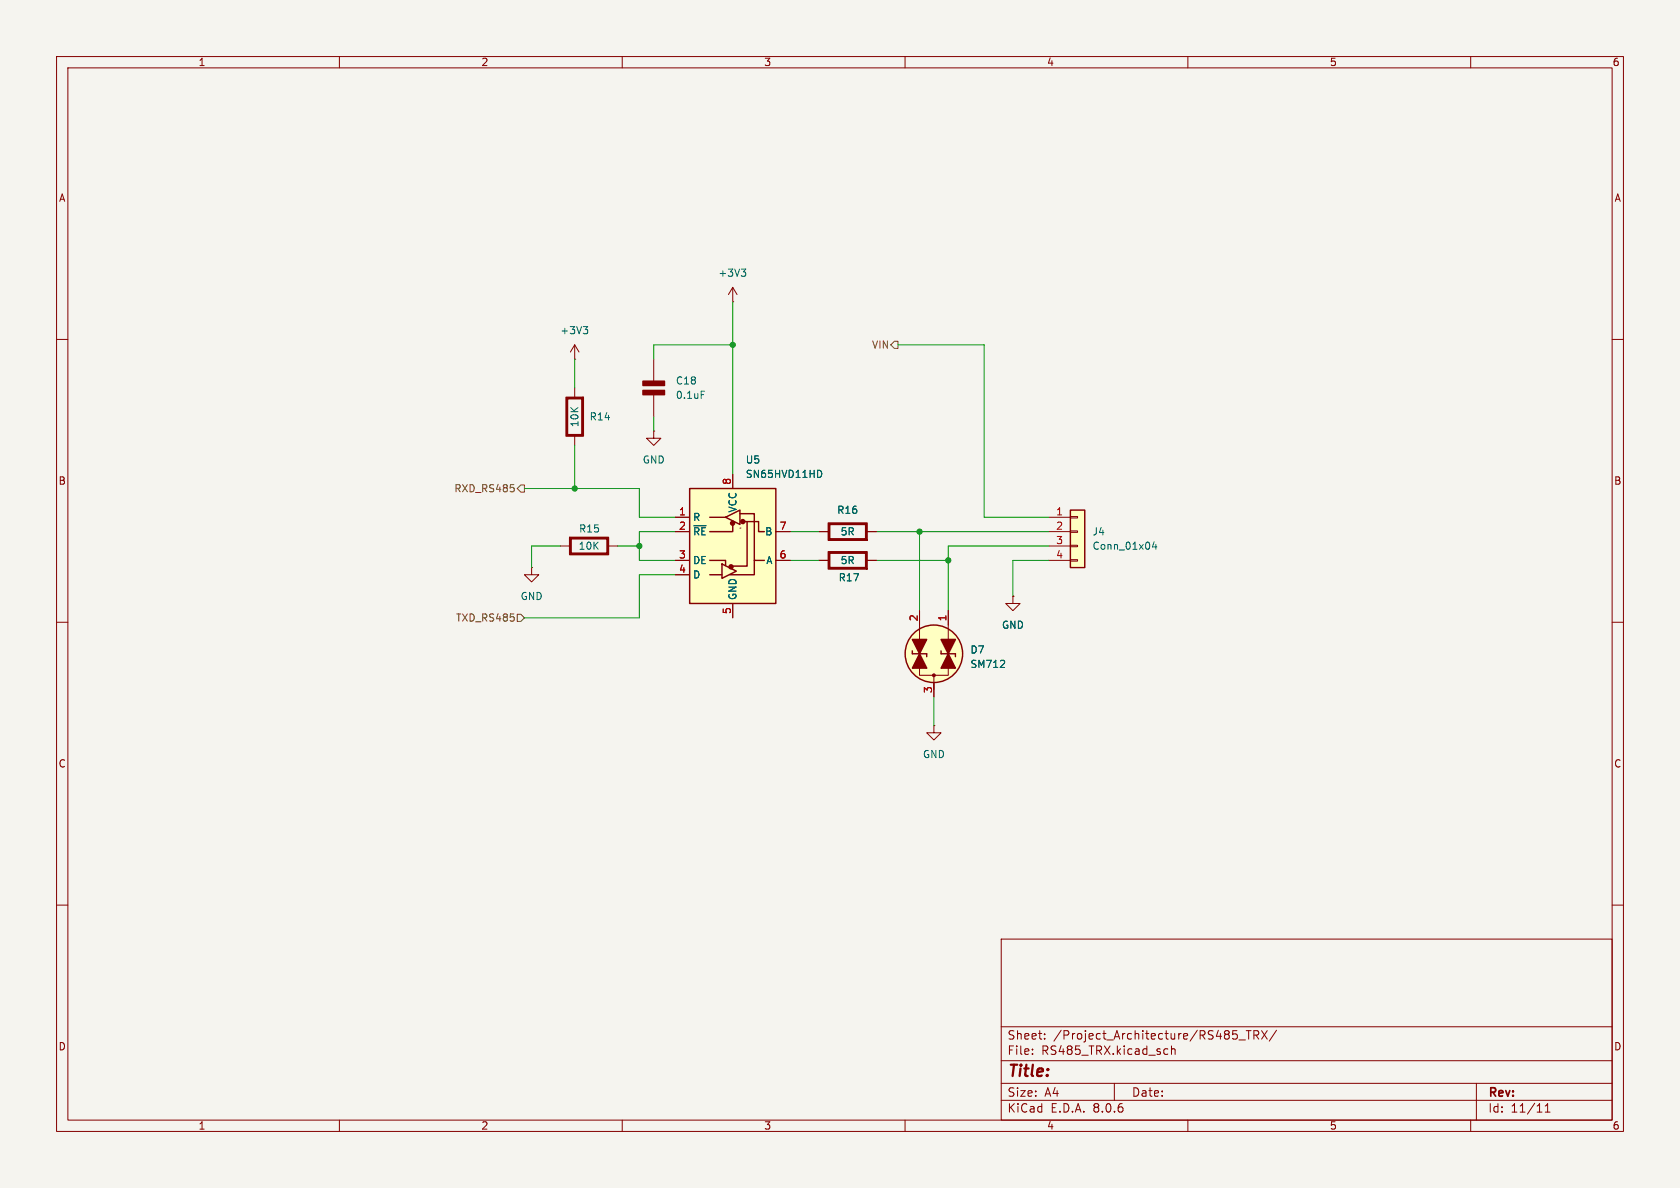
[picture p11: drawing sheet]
<svg xmlns="http://www.w3.org/2000/svg" width="297mm" height="210mm" viewBox="0 0 297 210" stroke-linecap="round" stroke-linejoin="round" font-family="sans-serif">
<path d="M0 0h297v210h-297z" fill="#f5f4ef" stroke="#f5f4ef" stroke-width=".18"/>
<g fill="none" stroke="#840000" stroke-width=".18">
<path d="M10 10h277v190h-277zM12 12h273v186h-273zM60 10v2M110 10v2M160 10v2M210 10v2M260 10v2M10 60h2M285 60h2M10 110h2M285 110h2M10 160h2"/>
<path d="M285 160h2M177 166h108v32h-108zM60 198v2M110 198v2M160 198v2M177 194.5h108M177 191.5h108M177 187.5h108M177 181.5h108M182.5 186.3v.1M182.5 185.5v.1M184.7 183.6v.1"/>
<path d="M184.7 182.8v.1M197 191.5v3M206 185.4l.5 .1M206.5 186.3l-.5 .1M207.1 185.5l.2-.1 .4 .1v.9M207.1 184.9v1.5M210 198v2M219 183.8h1.2M220.3 182.2h.9M220.7 182.2v1.5M221.7 183l.7-.1 .1-.2v-.4l-.3-.1h-.5v1.5M222 183l.5 .7"/>
<path d="M223 182.2l1 1.5M224 182.2l-1 1.5M225.7 182.1l-1.3 2M260 198v2M261 191.5v6.5M273.2 196.6h.8M273.2 195.5l.4-.4v1.5"/>
</g>
<path d="M189.2 90.2h2.6v10.1h-2.6z" fill="#ffffc2"/>
<g fill="none" stroke="#840000" stroke-width=".18">
<path d="M101.6 63.5h.1M101.6 61v2.5M101.6 68.6v1.6M101.6 77.1v1.6M101.6 61l-.8 1.2M101.6 61l.8 1.2M115.6 63.5v3.9M115.6 69.8v3.9M99.1 96.5h1.6M107.6 96.5h1.6M185.4 91.4h3.8M185.4 94h3.8"/>
<path d="M185.4 96.5h3.8M185.4 99.1h3.8M189.2 98.9h1.3v.3h-1.3zM189.2 96.4h1.3v.2h-1.3zM189.2 93.9h1.3v.2h-1.3zM189.2 91.3h1.3v.3h-1.3z"/>
</g>
<path d="M189.2 90.2h2.6v10.1h-2.6z" fill="none" stroke="#840000" stroke-width=".25"/>
<path d="M103.1 57.7h.8l-.4 .5M103.7 58.2l.2 .3v.3l-.2 .2M124 69.2h.6M204 95.8l-.3 .9h.8M204.3 96.3v.8" fill="none" stroke="#006464" stroke-width=".18"/>
<g fill="#840000" stroke="#840000" stroke-width=".25">
<path d="M100.7 95h6.9v3h-6.9v-3l.3 .3v2.5h6.3v-2.5h-6.3z"/>
<path d="M100.1 70.2h3l-.2 .3h-2.6v6.3h2.6v-6.3l.2-.3v6.9h-3z"/>
<path d="M113.7 69h3.8v.8h-3.8z"/>
<path d="M113.7 67.4h3.8v.7h-3.8z"/>
</g>
<path d="M121.9 86.4h15.3v20.3h-15.3z" fill="#ffffc2"/>
<g fill="none" stroke="#840000" stroke-width=".25">
<path d="M121.9 86.4h15.3v20.3h-15.3zM125.5 99.1h2.8v.9M125.5 91.4h2.8M127.6 99.7l2.6 1.3-2.6 1.2zM128.3 91.4l2.5-1.2v2.5zM129.5 92.7v1.3h-4M130.8 90.8h2.5v8.3M131.6 92.2h2.5v1.8h1M132.1 92.2v7.9h-2.8M135.1 99.1h-1.8v2.5h-4.3M125.5 101.6h2.1M161.3 115.1v.5h2.5v.5"/>
<path d="M166.4 115.1v.5h2.5v.5"/>
<circle cx="165.1" cy="115.6" r="5.1"/>
</g>
<g fill="#840000" stroke="#840000" stroke-width=".25">
<path d="M167.6 115.6l1.3 2.5h-2.5z"/>
<path d="M162.6 115.6l1.2 2.5h-2.5z"/>
<path d="M166.4 113h2.5l-1.3 2.6z"/>
<path d="M161.3 113h2.5l-1.2 2.6z"/>
<path d="M146.4 92.5h6.9v3l-.3-.2v-2.6h-6.3v2.6h6.3l.3 .2h-6.9z"/>
<path d="M146.4 97.5h6.9v3.1l-.3-.3v-2.5h-6.3v2.5h6.3l.3 .3h-6.9z"/>
<circle cx="129.2" cy="100.2" r=".36"/>
<circle cx="129.5" cy="92.5" r=".36"/>
<circle cx="131.3" cy="92.2" r=".36"/>
</g>
<g fill="none" stroke="#840000" stroke-width=".18">
<path d="M129.5 53.3h.1M129.5 50.8v2.5M129.5 50.8l-.7 1.3M129.5 50.8l.8 1.3M115.6 76.2v1.3h1.2l-1.2 1.2-1.3-1.2h1.3M115.6 76.2h.1M119.4 91.4h2.5M119.4 94h2.5M119.4 99.1h2.5M129.5 83.8v2.6M130.8 93.3h.1M137.2 94h2.5"/>
<path d="M137.2 99.1h2.5M144.8 94h1.6M144.8 99.1h1.6M153.3 94h1.6M153.3 99.1h1.6M94 100.3v1.3h1.2l-1.2 1.3-1.3-1.3h1.3M94 100.3h.1M119.4 101.6h2.5M129.5 106.7v2.5M162.6 118.1v1.3h5v-1.3M162.6 108v5M162.6 114.3v2.5"/>
<path d="M165.1 119.4v3.8M167.6 108v5M167.6 114.3v2.5M179.1 105.4v1.3h1.2l-1.2 1.3-1.3-1.3h1.3M179.1 105.4h.1M165.1 128.3v1.2h1.3l-1.3 1.3-1.3-1.3h1.3M165.1 128.3h.1"/>
</g>
<path d="M131.1 47.6h.7l-.4 .5M131.6 48.1l.2 .2v.3l-.2 .2M122.7 92.9h2.1M144.8 83.1a.68 .68 0 0 1 .5 .7 .68 .68 0 0 1-.5 .6M176.8 118h.8M177.5 116.8v.5" fill="none" stroke="#006464" stroke-width=".18"/>
<circle cx="165.1" cy="115.6" r="5.1" fill="#ffffc2" stroke="#ffffc2" stroke-width=".18"/>
<circle cx="165.1" cy="119.4" r=".25" fill="#840000" stroke="#840000" stroke-width=".18"/>
<path d="M157.5 61l.6-.7h.6v1.3h-.6zM90.8 86.3v.5M91.4 86.4l.7-.7h.6v1.3h-.6zM91.4 108.6h.7l.6 .6-.6 .7h-.7z" fill="none" stroke="#725600" stroke-width=".18"/>
<g fill="none" stroke="#009600" stroke-width=".18">
<path d="M129.5 53.3v30.5M101.6 63.5v5.1M101.6 78.7v7.7M115.6 73.7v2.5M129.5 61h-13.9v2.5M158.7 61h15.3v30.4h11.4M92.7 86.4h20.3v5h6.4M99.1 96.5h-5.1v3.8M109.2 96.5h3.8M119.4 94h-6.4v5.1h6.4M139.7 99.1h5.1M139.7 94h5.1"/>
<path d="M154.9 99.1h12.7M154.9 94h30.5M162.6 94v14M185.4 96.5h-17.8v11.5M185.4 99.1h-6.3v6.3M119.4 101.6h-6.4v7.6h-20.3M165.1 123.2v5.1"/>
</g>
<g fill="#009600" stroke="#009600" stroke-width=".18">
<circle cx="167.6" cy="99.1" r=".46"/>
<circle cx="162.6" cy="94" r=".46"/>
<circle cx="113" cy="96.5" r=".46"/>
<circle cx="129.5" cy="61" r=".46"/>
<circle cx="101.6" cy="86.4" r=".46"/>
</g>
<text font-size="2.8" fill="#840000" x="178" y="190.9">Title:</text>
<g font-size="2.1" fill="#840000">
<text x="178" y="184">Sheet:</text>
<text x="186.2" y="184">/Project_Architecture/RS485_TRX/</text>
<text x="178" y="186.7">File:</text>
<text x="184.1" y="186.7">RS485_TRX.kicad_sch</text>
<text x="178" y="196.9">KiCad</text>
<text x="178" y="194.1">Size:</text>
<text x="184.7" y="194.1">A4</text>
<text x="185.7" y="196.9">E.D.A.</text>
<text x="193.3" y="196.9">8.0.6</text>
<text x="200" y="194.1">Date:</text>
<text x="263" y="194.3">Rev:</text>
<text x="263" y="196.9">Id:</text>
<text x="267.1" y="196.9">11/11</text>
</g>
<g font-size="1.8" fill="#840000">
<text x="35" y="11.9">1</text>
<text x="85" y="11.9">2</text>
<text x="135" y="11.9">3</text>
<text x="185" y="11.9">4</text>
<text x="235" y="11.9">5</text>
<text x="285" y="11.9">6</text>
<text x="10.3" y="35.9">A</text>
<text x="285.3" y="35.9">A</text>
<text x="10.3" y="85.9">B</text>
<text x="285.3" y="85.9">B</text>
<text x="10.3" y="135.9">C</text>
<text x="285.3" y="135.9">C</text>
<text x="10.3" y="185.9">D</text>
<text x="285.3" y="185.9">D</text>
<text x="35" y="199.9">1</text>
<text x="85" y="199.9">2</text>
<text x="135" y="199.9">3</text>
<text x="185" y="199.9">4</text>
<text x="235" y="199.9">5</text>
<text x="285" y="199.9">6</text>
</g>
<g font-size="1.8" fill="#006464">
<text x="126.9" y="49.1">+3V3</text>
<text x="99" y="59.3">+3V3</text>
<text x="119.4" y="68.2">C18</text>
<text x="119.4" y="70.7">0.1uF</text>
<text x="102.5" y="75.6" transform="rotate(-90 102.5 75.6)">10K</text>
<text x="104.1" y="74.5">R14</text>
<text x="113.5" y="82.1">GND</text>
<text x="131.7" y="82.1">U5</text>
<text x="131.7" y="84.7">SN65HVD11HD</text>
<text x="102.3" y="94.3">R15</text>
<text x="122.4" y="92.3">R</text>
<text x="122.4" y="94.8">~{RE}</text>
<text x="130.4" y="90.7" transform="rotate(-90 130.4 90.7)">VCC</text>
<text x="135.2" y="94.8">B</text>
<text x="147.9" y="91">R16</text>
<text x="148.5" y="94.8">5R</text>
<text x="193" y="94.8">J4</text>
<text x="102.2" y="97.4">10K</text>
<text x="122.4" y="99.9">DE</text>
<text x="135.4" y="99.9">A</text>
<text x="148.5" y="99.9">5R</text>
<text x="193" y="97.4">Conn_01x04</text>
<text x="91.9" y="106.3">GND</text>
<text x="122.4" y="102.5">D</text>
<text x="130.4" y="106.2" transform="rotate(-90 130.4 106.2)">GND</text>
<text x="148.2" y="103">R17</text>
<text x="177" y="111.4">GND</text>
<text x="171.5" y="115.7">D7</text>
<text x="171.5" y="118.3">SM712</text>
<text x="163.1" y="134.2">GND</text>
</g>
<g font-size="1.8" fill="#725600">
<text x="154.1" y="61.8">VIN</text>
<text x="80.2" y="87.2">RXD_RS485</text>
<text x="80.5" y="110.1">TXD_RS485</text>
</g>
<g font-size="1.8" fill="#a90000">
<text x="129.3" y="85.8" transform="rotate(-90 129.3 85.8)">8</text>
<text x="119.9" y="91.2">1</text>
<text x="119.9" y="93.7">2</text>
<text x="137.7" y="93.7">7</text>
<text x="186.6" y="91.2">1</text>
<text x="186.6" y="93.7">2</text>
<text x="119.9" y="98.8">3</text>
<text x="119.9" y="101.3">4</text>
<text x="137.7" y="98.8">6</text>
<text x="186.6" y="96.3">3</text>
<text x="186.6" y="98.8">4</text>
<text x="129.3" y="108.7" transform="rotate(-90 129.3 108.7)">5</text>
<text x="162.3" y="109.9" transform="rotate(-90 162.3 109.9)">2</text>
<text x="167.4" y="109.9" transform="rotate(-90 167.4 109.9)">1</text>
<text x="164.8" y="122.6" transform="rotate(-90 164.8 122.6)">3</text>
</g>
</svg>
